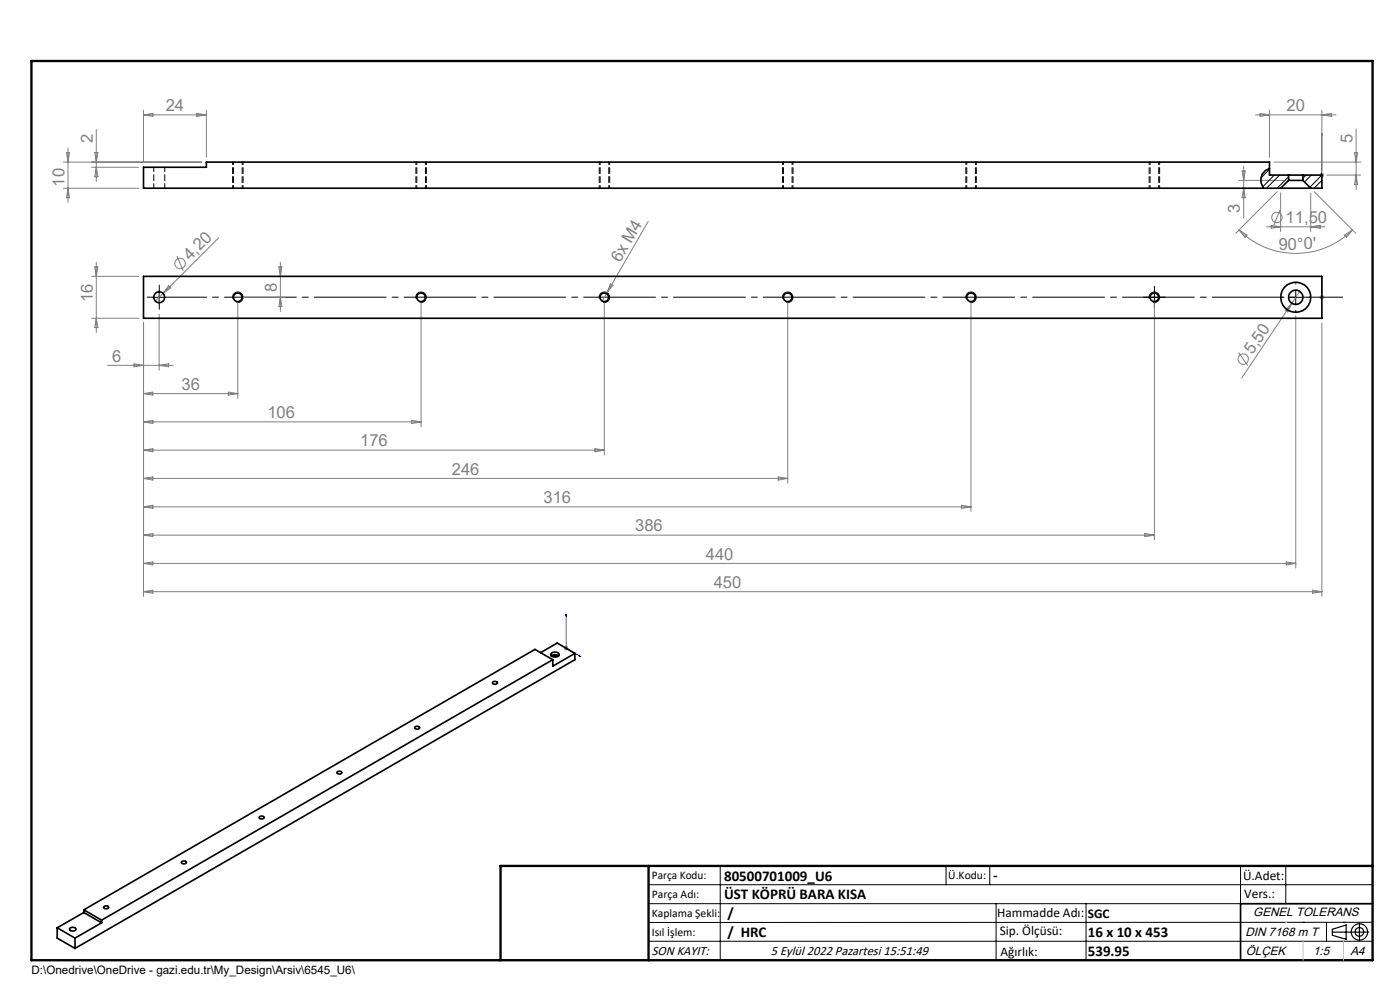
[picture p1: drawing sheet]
<svg xmlns="http://www.w3.org/2000/svg" width="297mm" height="210mm" viewBox="0 0 297 210" stroke-linecap="round" stroke-linejoin="round" font-family="sans-serif">
<g fill="none" stroke="#808080" stroke-width=".21">
<path d="M13.4 34.4h29.4M13.4 39.9h16M14.1 32.4h.6l-.3 2zM14.4 31.4v11.5M14.4 39.9l.3 2h-.6zM19.4 35.5h10M20.1 32.4h.7l-.4 2zM20.4 27.5v11M20.4 35.5l.4 2h-.7zM30.4 23.4v11.1M30.4 24.4l2-.3v.6zM30.4 24.4h13.4"/>
<path d="M41.8 24.1l2 .3-2 .3zM43.8 23.4v10M262.8 38.3h9.5M263.5 36.3h.7l-.4 2zM263.8 39.9l.4 2h-.7zM263.8 35.3v11M266.3 24.4h17.1M267.3 24.1l2 .3-2 .3zM269.3 23.4v10M270.3 34.4h18.4M279.9 37.1h1.1M280.1 36.8l.7 .7"/>
<path d="M280.4 23.4v12.8M280.4 24.4l2-.3v.6zM280.4 36.6v1.1M280.8 36.8l-.7 .7M281.4 37.1h7.3M287.3 32.4h.7l-.3 2zM287.7 27.4v12.8M287.7 37.1l.3 2h-.7zM19.4 58.6h10M20.1 56.6h.7l-.4 2zM20.4 55.6v14.9M37.5 54.3l1.4 3.2"/>
<path d="M46.4 50.4l-13.5 13.5M59.2 56.6h.6l-.3 2zM59.5 55.6v10.5M137.5 47l-8.7 15.1M262.9 48.8a17 17 0 0 0 24 0M262.9 48.8l1.6 1.1-.4 .4zM268.7 48.1h12.4M269.7 47.8l2 .3-2 .3zM271 40.6l-8.9 8.9M271.5 44.5l-1.2 3.2M271.7 40.9v8.2M278.1 40.9v8.2"/>
<path d="M278.1 48.1l2-.3v.6zM278.8 40.6l8.8 8.9M285.2 49.9l1.7-1.1-1.3 1.5zM19.4 67.5h10M20.4 67.5l.4 2h-.7zM22.8 77.5h14M28.4 77.2l2 .3-2 .3zM30.4 68.5v58M33.8 66.6v11.9M33.8 77.5l2-.3v.6zM35.8 60.6l.4 .5-1.6 1.1zM50.4 64.1v20.4"/>
<path d="M51.4 63.1h9.1M59.5 63.1l.3 1.9h-.6zM89.3 64.1v26.4M128.2 64.1v32.4M128.8 62.1l-1.1 1.9M129.5 60.2l.5 .3-1.2 1.6zM167.1 64.1v38.4M206 64.1v44.4M244.9 64.1v50.4M262.8 74.8l1.9 2.8M274 64.3l-.8 1.9-.5-.4zM274.9 67v53.5"/>
<path d="M275.7 61.8l-12.3 18.4M279.9 63.1h1.1M280.1 62.7l.7 .7M280.4 68.5v58M280.4 62.6v1M280.8 62.7l-.7 .7M30.4 95.5h97.8M30.4 95.5l2-.3v.6zM30.4 83.5l2-.3v.6zM30.4 89.5l2-.3v.6zM30.4 83.5h20M30.4 89.5h58.9"/>
<path d="M48.4 83.2l2 .3-2 .3zM87.3 89.2l2 .3-2 .3zM126.2 95.2l2 .3-2 .3zM30.4 101.5l2-.3v.6zM30.4 113.5l2-.3v.6zM30.4 119.5l2-.3v.6zM30.4 101.5h136.7M30.4 113.5h214.5M30.4 119.5h244.5M30.4 107.5l2-.3v.6zM30.4 107.5h175.6M165.1 101.2l2 .3-2 .3z"/>
<path d="M204 107.2l2 .3-2 .3zM242.9 113.2l2 .3-2 .3zM272.9 119.2l2 .3-2 .3zM30.4 125.5l2-.3v.6zM30.4 125.5h250M119.6 137.5h1M119.7 137.2l.7 .7M120.1 137v1M120.4 137.2l-.7 .7M278.4 125.2l2 .3-2 .3z"/>
<circle cx="38.2" cy="55.9" r="1.1"/>
<circle cx="270.9" cy="46.1" r="1.1"/>
<circle cx="263.7" cy="76.2" r="1.11"/>
</g>
<g fill="none" stroke="#000" stroke-width=".21">
<path d="M32.4 63.1h2.8M33.8 61.7v2.7M49.4 63.4a1.12 1.12 0 0 1 .9-1.5 1.12 1.12 0 0 1 1.2 1.2 1.12 1.12 0 0 1-1.3 1M88.3 63.4a1.11 1.11 0 0 1 .9-1.4 1.11 1.11 0 0 1 1.2 1.2 1.11 1.11 0 0 1-1.4 .9M127.1 63.4a1.12 1.12 0 0 1 1-1.5 1.12 1.12 0 0 1 1.2 1.3 1.12 1.12 0 0 1-1.4 .9M166 63.4a1.12 1.12 0 0 1 1-1.5 1.12 1.12 0 0 1 1.2 1.2 1.12 1.12 0 0 1-1.4 1M204.9 63.4a1.11 1.11 0 0 1 1-1.4 1.11 1.11 0 0 1 1.2 1.2 1.11 1.11 0 0 1-1.4 .9M243.5 63.1h2.8M243.8 63.4a1.12 1.12 0 0 1 1-1.5 1.12 1.12 0 0 1 1.2 1.3 1.12 1.12 0 0 1-1.4 .9M244.9 61.7v2.7M273.5 63.1h2.8M274.9 61.7v2.7"/>
<path d="M137.6 187.7h153.6M137.6 191.7h153.6M137.6 199.7h153.6M152.8 183.7v20M200.7 183.7v4M210 183.7v4M211.3 191.7v12M230.4 191.7v12M263.2 183.7v20M272.8 183.7v8M276.4 195.6h.1M281.4 195.6v4.1"/>
<path d="M285 195.6h.1M291.2 195.6l-153.6 .1"/>
</g>
<g fill="none" stroke="#000" stroke-width=".25">
<path d="M282.6 197.7h7.8M282.6 197.1l3-.9v3l-3-.8zM288.4 195.8v3.8M106.2 203.7h185"/>
<circle cx="288.4" cy="197.7" r="1.74"/>
<circle cx="288.4" cy="197.7" r=".93"/>
</g>
<path d="M280.4 37v.3zM280.4 28.3v.4v-.4M280.4 28.3v8.8M280.4 37.1h.1M280.4 58.6v.5v-.5M280.4 58.6v4.5M280.4 63v.2zM280.4 63.1h.1M120.1 130.3l.1 .4-.2-.1zM120.1 130.3v7.2l3.1 1.8M122.9 139l.3 .3-.3-.1z" fill="none" stroke="#00f" stroke-width=".21"/>
<path d="M32.4 63h-1.2M33.8 61.7v-1.2M33.8 64.4v1.2M243.5 63h-.9M244.9 61.7v-1M244.9 64.4v.9M246.3 63h.9M272.1 63h-.1M274.9 60.3v-.2M274.9 65.8v.2M277.7 63h.1" fill="none" stroke="#000" stroke-width=".21" stroke-dasharray="15.2 1.3 1.3 1.3"/>
<path d="M35.2 63h249.7" fill="none" stroke="#000" stroke-width=".21" stroke-dasharray="15.2 1.3 1.3 1.3" stroke-dashoffset="6.6"/>
<path d="M49.3 34.4v5.5M51.6 39.9v-5.5M88.2 34.4v5.5M90.5 39.9v-5.5M127.1 34.4v5.5M129.3 39.9v-5.5M166 34.4v5.5M168.2 39.9v-5.5M204.9 34.4v5.5M207.1 39.9v-5.5M243.8 34.4v5.5M246 39.9v-5.5" fill="none" stroke="#000" stroke-width=".21" stroke-dasharray="1.3 .6" stroke-dashoffset=".7"/>
<path d="M291.2 191.7h-28v12" fill="none" stroke="#000" stroke-width=".35"/>
<path d="M6.7 12.9h284.5v190.8h-284.5zM137.6 183.7v20M291.2 183.7h-185v20" fill="none" stroke="#000" stroke-width=".5"/>
<path d="M276.4 199.7v4M285 199.7v4" fill="none" stroke="#c0c0c0" stroke-width=".21"/>
<path d="M272.8 195.6h.1" fill="none" stroke="#c0c0c0" stroke-width=".25"/>
<g fill="#00f">
<path d="M280.4 58.6v.5zM280.4 63v.2z"/>
<path d="M122.9 139l.3 .3-.3-.1zM120.1 130.3l.1 .4-.2-.1zM280.4 37v.3zM280.4 28.3v.4z"/>
</g>
<g fill="none" stroke="#000" stroke-width=".35">
<path d="M269.3 35.7a2.63 2.63 0 0 0-1.3 4.2M271.7 39.9h6.4M273.4 37.1h3M273.4 38.3h3M273.4 37.1h-4.1v-2.7h-225.5v1.1h-13.4v4.4h241.3M273.4 37.1v1.2M273.4 38.3l-1.7 1.6M276.4 37.1h4v2.8h-2.3M276.4 37.1v1.2M276.4 38.3l1.7 1.6M30.4 58.6h250v8.9h-250zM114.7 138.5l3.5-2.1 3.8 2.2"/>
<path d="M116.9 139.1l.8-.2 .8 .2M117 138.5a1.1 1.1 0 0 1 1.6 .4 1.12 1.12 0 0 1-1.8 0zM117 139.2h1.4M117.3 139.9l-95.7 55.3M117.3 139.9l-3.8-2.1-95.7 55.2M122 138.6v1.3l-106.1 61.3M122 138.6l-4.7 2.7v-1.4M88 154.3a.57 .57 0 0 1 .6-.3 .57 .57 0 0 1 .4 .5 .58 .58 0 0 1-.6 .2 .58 .58 0 0 1-.4-.4zM104.6 144.6l.4-.1 .5 .2a.52 .52 0 0 1-.5 .5 .52 .52 0 0 1-.5-.5zM55 173.3a.58 .58 0 0 1 .6-.2 .58 .58 0 0 1 .4 .4 .57 .57 0 0 1-.6 .3 .57 .57 0 0 1-.4-.5zM71.5 163.8a.54 .54 0 0 1 .6-.2 .54 .54 0 0 1 .4 .4 .54 .54 0 0 1-.6 .2 .54 .54 0 0 1-.4-.4zM12.1 196.8l3.8 2.2"/>
<path d="M12.1 196.8v2.2l3.8 2.2M14.9 196.8l.5-.1a.55 .55 0 0 1 .7 .4 .77 .77 0 0 1-.7 .4 .77 .77 0 0 1-.7-.4zM15.9 199v2.2M17.8 193.6l3.8 2.1M17.8 193.6l-5.7 3.2M17.8 193l3.8 2.2M17.8 193v.6M21.6 195.7l-5.7 3.3M21.6 195.2v.5M22.1 192.3l.4-.2 .5 .3a.5 .5 0 0 1-.5 .4 .5 .5 0 0 1-.5-.4zM38.5 182.8a.57 .57 0 0 1 .6-.2 .57 .57 0 0 1 .4 .4 .58 .58 0 0 1-.6 .3 .58 .58 0 0 1-.4-.5z"/>
<circle cx="33.8" cy="63.1" r="1.16"/>
<circle cx="50.4" cy="63.1" r=".92"/>
<circle cx="89.3" cy="63.1" r=".91"/>
<circle cx="128.2" cy="63.1" r=".91"/>
<circle cx="167.1" cy="63.1" r=".92"/>
<circle cx="206" cy="63.1" r=".91"/>
<circle cx="244.9" cy="63.1" r=".91"/>
<circle cx="274.9" cy="63" r="3.2"/>
<circle cx="274.9" cy="63.1" r="1.53"/>
</g>
<path d="M269.3 35.9l-1.8 1.8M270.3 37.1l-2.4 2.5M271.5 37.1l-2.8 2.8M273.4 37.5l-2.5 2.4M277.1 37.1l-.7 .7M278.2 37.1l-1.4 1.5M280.4 37.1l-2.5 2.6M280.4 38.3l-1.6 1.6" fill="none" stroke="#000" stroke-width=".21"/>
<path d="M32.6 35.5v4.4M35 39.9v-4.4" fill="none" stroke="#000" stroke-width=".21" stroke-dasharray="1.3 .6" stroke-dashoffset=".3"/>
<path d="M49.5 34.4v5.5M51.4 39.9v-5.5M88.4 34.4v5.5M90.3 39.9v-5.5M127.3 34.4v5.5M129.1 39.9v-5.5M166.2 34.4v5.5M168 39.9v-5.5M205.1 34.4v5.5M206.9 39.9v-5.5M244 34.4v5.5M245.8 39.9v-5.5" fill="none" stroke="#000" stroke-width=".21" stroke-dasharray="1.3 .6" stroke-dashoffset=".7"/>
<g font-size="3.5" fill="#808080">
<text x="35.2" y="23.6">24</text>
<text x="272.9" y="23.6">20</text>
<text x="19.7" y="30.4" transform="rotate(-90 19.7 30.4)">2</text>
<text x="286.9" y="30.3" transform="rotate(-90 286.9 30.3)">5</text>
<text x="13.7" y="39.6" transform="rotate(-90 13.7 39.6)">10</text>
<text x="263.1" y="45.3" transform="rotate(-90 263.1 45.3)">3</text>
<text x="272.7" y="47.3">11,50</text>
<text x="271.3" y="53" transform="rotate(-1 271.3 53)">90°0'</text>
<text x="40.3" y="55.4" transform="rotate(-45 40.3 55.4)">4,20</text>
<text x="131.6" y="55.7" transform="rotate(-60 131.6 55.7)">6x M4</text>
<text x="19.7" y="64.2" transform="rotate(-90 19.7 64.2)">16</text>
<text x="58.7" y="62" transform="rotate(-90 58.7 62)">8</text>
<text x="23.8" y="76.7">6</text>
<text x="265.7" y="75.3" transform="rotate(-56 265.7 75.3)">5,50</text>
<text x="38.5" y="82.7">36</text>
<text x="56.7" y="88.7">106</text>
<text x="76.4" y="94.7">176</text>
<text x="95.8" y="100.7">246</text>
<text x="115.3" y="106.7">316</text>
<text x="134.7" y="112.7">386</text>
<text x="149.7" y="118.7">440</text>
<text x="151.4" y="124.7">450</text>
</g>
<g font-size="3.2">
<text x="153.6" y="186.8">80500701009_U6</text>
<text x="153.6" y="190.8">ÜST KÖPRÜ BARA KISA</text>
<text x="210.7" y="186.6">-</text>
<text x="154.3" y="194.8">/</text>
<text x="154.3" y="198.8">/ HRC</text>
<text x="230.8" y="198.7">16 x 10 x 453</text>
<text x="230.8" y="202.8">539.95</text>
</g>
<g font-size="2.8">
<text x="263.7" y="186.7">Ü.Adet:</text>
<text x="263.9" y="190.5">Vers.:</text>
<text x="211.5" y="194.5">Hammadde Adı:</text>
<text x="230.8" y="194.7">SGC</text>
<text x="138.3" y="202.6">SON KAYIT:</text>
<text x="163.5" y="202.6">5 Eylül 2022 Pazartesi 15:51:49</text>
<text x="212.1" y="198.4">Sip. Ölçüsü:</text>
<text x="212.2" y="202.7">Ağırlık:</text>
</g>
<g font-size="2.6">
<text x="265.9" y="194.4">GENEL TOLERANS</text>
<text x="264.2" y="198.5">DIN 7168 m T</text>
<text x="264.3" y="202.6">ÖLÇEK</text>
<text x="278.5" y="202.6">1:5</text>
<text x="286.5" y="202.6">A4</text>
</g>
<g font-size="2.5">
<text x="138.3" y="186.4">Parça Kodu:</text>
<text x="138.3" y="190.5">Parça Adı:</text>
<text x="201.2" y="186.5">Ü.Kodu:</text>
<text x="138.3" y="194.5">Kaplama Şekli:</text>
<text x="138.3" y="198.6">Isıl İşlem:</text>
<text x="6.7" y="206.7">D:\Onedrive\OneDrive - gazi.edu.tr\My_Design\Arsiv\6545_U6\</text>
</g>
</svg>
